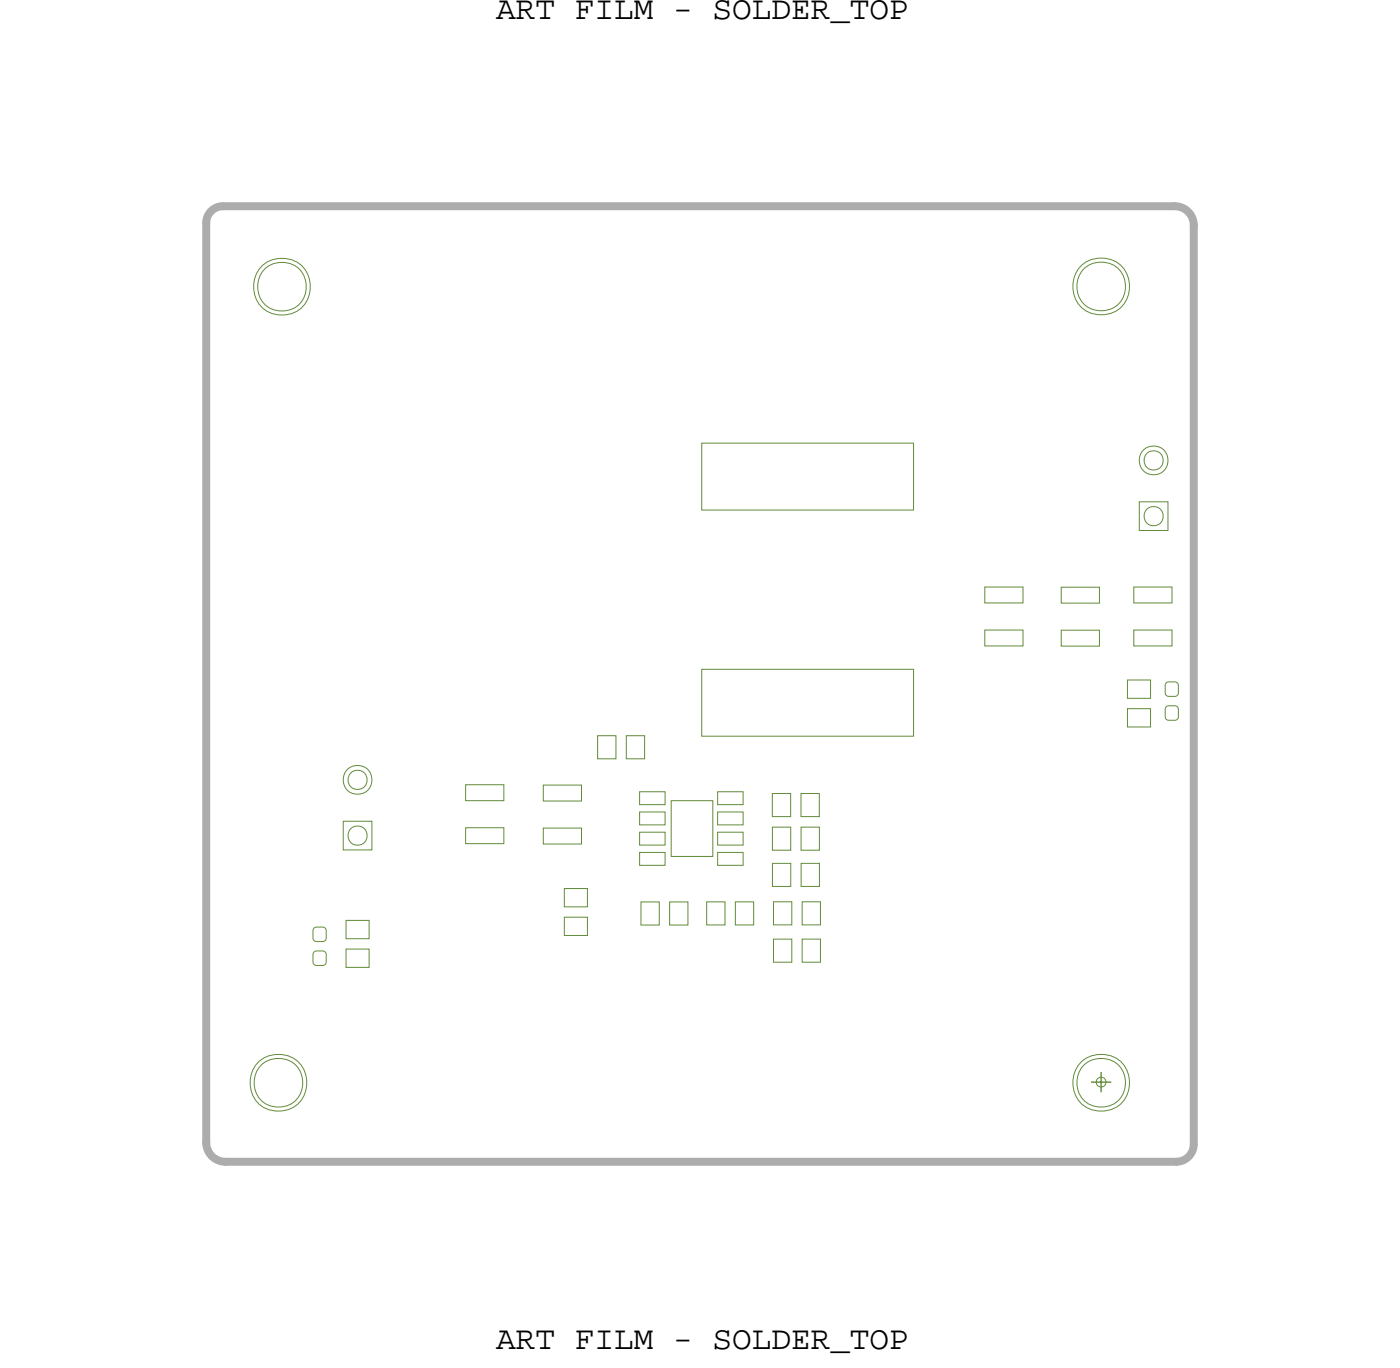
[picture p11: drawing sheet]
<svg xmlns="http://www.w3.org/2000/svg" width="88mm" height="86mm" viewBox="0 0 88 86" stroke-linecap="round" stroke-linejoin="round" font-family="sans-serif">
<!-- layer: Board Outline -->
<path d="M12.9 14v57.7zM14 12.9h59.8zM14 13a1.05 1.05 0 0 0-1.1 1M73.8 13a1.19 1.19 0 0 1 1.2 1.1M75 14.1v57.7zM12.9 71.7a1.2 1.2 0 0 0 1.3 1.2M14.2 72.9h59.7zM75 71.8a1.1 1.1 0 0 1-1.1 1.1" fill="none" stroke="#acacac" stroke-width=".5"/>
<path d="M13.3 13.2l.3-.2h.4h60a1 1 0 0 1 1 1v58a1 1 0 0 1-1 1h-60a1 1 0 0 1-1-1v-58v-.4z" fill="none" stroke="#acacac" stroke-width=".06"/>
<!-- layer: Nets -->
<g fill="none" stroke="#638b3a" stroke-width=".06">
<path d="M44.1 27.8h13.3v4.2h-13.3zM61.8 36.9h2.4v1h-2.4zM61.8 39.6h2.4v1h-2.4zM66.6 36.9h2.4v1h-2.4zM66.6 39.6h2.4v1h-2.4zM71.2 36.9h2.4v1h-2.4zM71.2 39.6h2.4v1h-2.4zM71.5 31.5h1.8v1.8h-1.8zM19.7 58.3l.6-.1 .1 .1 .1 .6-.1 .2h-.5l-.2-.1zM19.7 59.8l.6-.1 .1 .1 .1 .6-.1 .2h-.5l-.2-.1v-.6zM21.6 51.6h1.8v1.8h-1.8zM21.7 57.8h1.5v1.1h-1.5z"/>
<path d="M21.7 59.6h1.5v1.1h-1.5zM29.2 52h2.4v1h-2.4zM29.2 49.3h2.4v1h-2.4zM34.1 52h2.4v1h-2.4zM34.1 49.3h2.4v1h-2.4zM35.4 55.8h1.5v1.1h-1.5zM35.4 57.6h1.5v1.1h-1.5zM37.5 46.2h1.2v1.4h-1.2zM39.3 46.2h1.2v1.4h-1.2zM40.2 51h1.6v.8h-1.6zM40.2 49.7h1.6v.8h-1.6zM40.2 53.5h1.6v.8h-1.6z"/>
<path d="M40.2 52.3h1.6v.8h-1.6zM40.2 56.6h1.2v1.5h-1.2zM42 56.6h1.2v1.5h-1.2zM42.1 50.3h2.7v3.5h-2.7zM44.1 42h13.3v4.2h-13.3zM44.4 56.6h1.1v1.5h-1.1zM45.1 53.5h1.6v.8h-1.6zM45.1 49.7h1.6v.8h-1.6zM45.1 52.3h1.6v.8h-1.6zM45.1 51h1.6v.8h-1.6zM46.2 56.6h1.1v1.5h-1.1zM48.5 49.8h1.1v1.5h-1.1z"/>
<path d="M48.5 51.9h1.2v1.5h-1.2zM48.5 54.2h1.2v1.5h-1.2zM48.6 59h1.1v1.4h-1.1zM48.6 56.6h1.1v1.5h-1.1zM50.3 49.8h1.1v1.5h-1.1zM50.3 51.9h1.2v1.5h-1.2zM50.3 54.2h1.2v1.5h-1.2zM50.4 59h1.1v1.4h-1.1zM50.4 56.6h1.1v1.5h-1.1zM70.8 44.5h1.4v1.1h-1.4zM70.8 42.7h1.4v1.1h-1.4zM73.2 42.9l.6-.1 .1 .1 .1 .6-.1 .2h-.5h-.2v-.7z"/>
<path d="M73.2 44.4l.6-.1 .1 .1 .1 .6-.1 .2h-.5h-.2v-.7z"/>
<circle cx="17.7" cy="18" r="1.54"/>
<circle cx="17.7" cy="18" r="1.79"/>
<circle cx="69.1" cy="18" r="1.54"/>
<circle cx="69.1" cy="18" r="1.79"/>
<circle cx="72.4" cy="28.9" r=".91"/>
<circle cx="72.4" cy="32.4" r=".6"/>
<circle cx="72.4" cy="28.9" r=".6"/>
<circle cx="22.4" cy="49" r=".91"/>
<circle cx="22.5" cy="52.5" r=".6"/>
<circle cx="22.5" cy="49" r=".6"/>
<circle cx="17.5" cy="68" r="1.54"/>
<circle cx="17.5" cy="68" r="1.79"/>
<circle cx="69.1" cy="68" r="1.79"/>
<circle cx="69.1" cy="68" r="1.54"/>
</g>
<!-- layer: Drawing Origin -->
<path d="M68.9 67.7l.2-.1 .3 .1v.2v.3l-.3 .1-.2-.1-.1-.3z" fill="none" stroke="#638b3a" stroke-width=".06"/>
<path d="M68.5 67.9h1.3M69.1 67.3v1.3" fill="none" stroke="#638b3a" stroke-width=".09"/>
<g font-size="2.1">
<text x="31.2" y="1.2">ART FILM - SOLDER_TOP</text>
<text x="31.2" y="84.7">ART FILM - SOLDER_TOP</text>
</g>
</svg>
